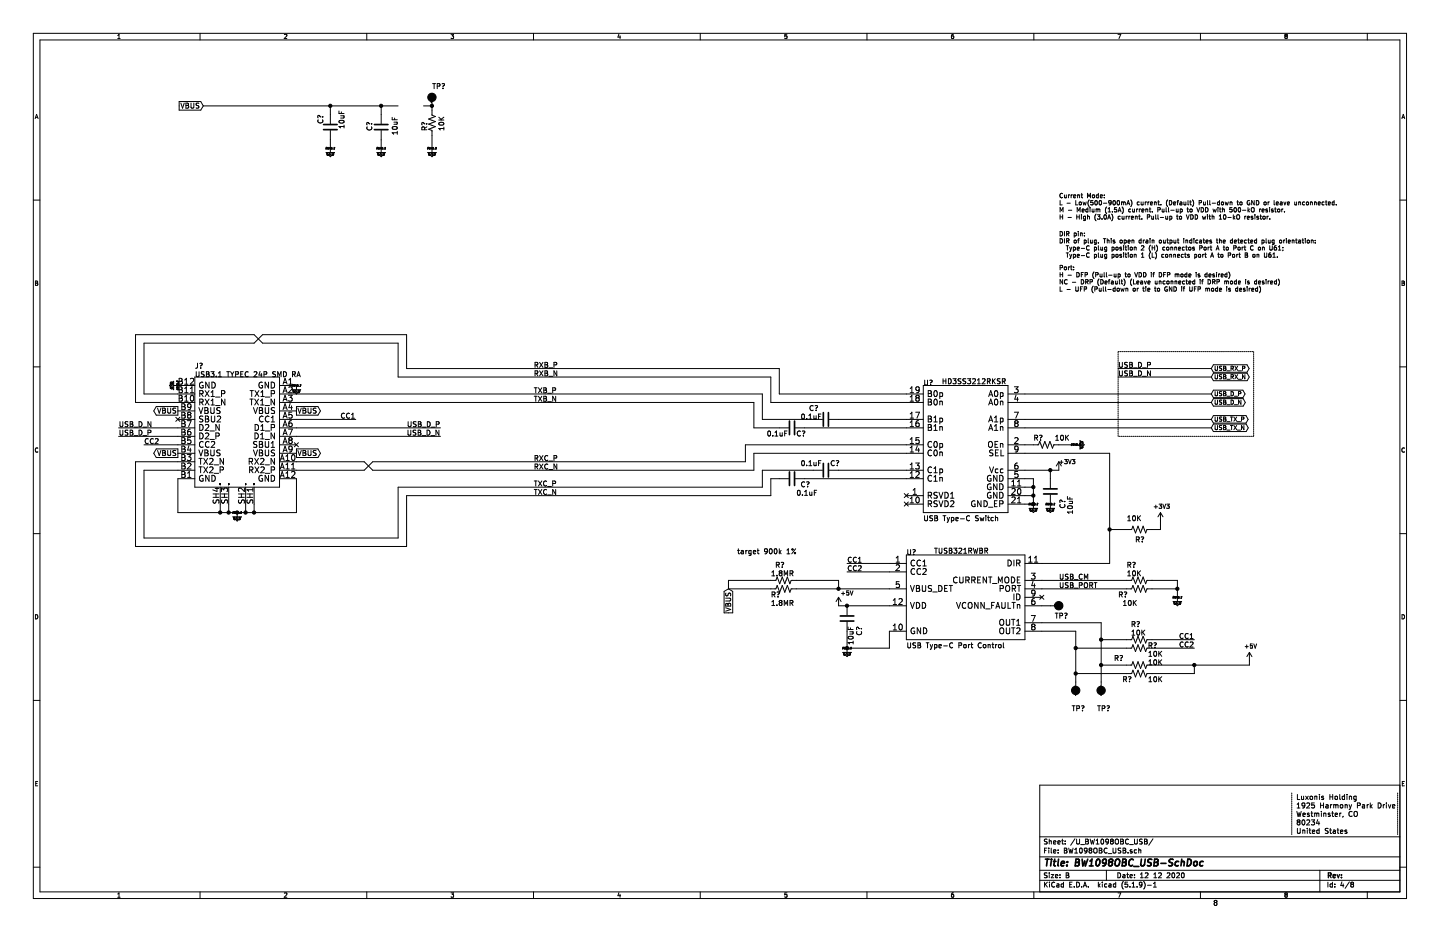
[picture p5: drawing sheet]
EESchema Schematic File Version 4
EELAYER 30 0
EELAYER END
$Descr B 17000 11000
encoding utf-8
Sheet 4 8
Title "BW1098OBC_USB-SchDoc"
Date "12 12 2020"
Rev ""
Comp ""
Comment1 ""
Comment2 ""
Comment3 ""
Comment4 ""
$EndDescr
Text Notes 15300 9450 0    60   ~ 0
Luxonis Holding
Text Notes 15300 9550 0    60   ~ 0
1925 Harmony Park Drive
Text Notes 15300 9650 0    60   ~ 0
Westminster, CO
Text Notes 15300 9750 0    60   ~ 0
80234
Text Notes 15300 9850 0    60   ~ 0
United States
Text Notes 14320 10700 0    60   ~ 0
8
Wire Notes Line
	16500 9850 16500 9350
Wire Notes Line
	15250 9850 15250 9350
Text Label 5200 5050 2    60   ~ 0
USB_D_P
Text Label 5200 5150 2    60   ~ 0
USB_D_N
$Comp
L power:GND #GND_?
U 1 1
P 4500 1750
AR Path="/5FD7F014/60497E53" Ref="#GND_?"  Part="1" 
AR Path="/60483E6B/60497E53" Ref="#GND_?"  Part="1" 
F 0 "#GND_?" H 4500 1750 20  0000 C CNN
F 1 "GND" H 4500 1680 30  0000 C CNN
F 2 "" H 4500 1750 70  0000 C CNN
F 3 "" H 4500 1750 70  0000 C CNN
	1    4500 1750
	1    0    0    -1  
$EndComp
$Comp
L power:GND #GND_?
U 1 1
P 5100 1750
AR Path="/5FD7F014/60497E59" Ref="#GND_?"  Part="1" 
AR Path="/60483E6B/60497E59" Ref="#GND_?"  Part="1" 
F 0 "#GND_?" H 5100 1750 20  0000 C CNN
F 1 "GND" H 5100 1680 30  0000 C CNN
F 2 "" H 5100 1750 70  0000 C CNN
F 3 "" H 5100 1750 70  0000 C CNN
	1    5100 1750
	1    0    0    -1  
$EndComp
Text Label 13200 4350 0    60   ~ 0
USB_D_P
Text Label 13200 4450 0    60   ~ 0
USB_D_N
$Comp
L power:GND #GND_?
U 1 1
P 2800 6050
AR Path="/5FD7F014/60497E61" Ref="#GND_?"  Part="1" 
AR Path="/60483E6B/60497E61" Ref="#GND_?"  Part="1" 
F 0 "#GND_?" H 2800 6050 20  0000 C CNN
F 1 "GND" H 2800 5980 30  0000 C CNN
F 2 "" H 2800 6050 70  0000 C CNN
F 3 "" H 2800 6050 70  0000 C CNN
	1    2800 6050
	1    0    0    -1  
$EndComp
$Comp
L power:GND #GND_?
U 1 1
P 2100 4550
AR Path="/5FD7F014/60497E67" Ref="#GND_?"  Part="1" 
AR Path="/60483E6B/60497E67" Ref="#GND_?"  Part="1" 
F 0 "#GND_?" H 2100 4550 20  0000 C CNN
F 1 "GND" H 2100 4480 30  0000 C CNN
F 2 "" H 2100 4550 70  0000 C CNN
F 3 "" H 2100 4550 70  0000 C CNN
	1    2100 4550
	0    1    1    0   
$EndComp
$Comp
L power:GND #GND_?
U 1 1
P 3500 4550
AR Path="/5FD7F014/60497E6D" Ref="#GND_?"  Part="1" 
AR Path="/60483E6B/60497E6D" Ref="#GND_?"  Part="1" 
F 0 "#GND_?" H 3500 4550 20  0000 C CNN
F 1 "GND" H 3500 4480 30  0000 C CNN
F 2 "" H 3500 4550 70  0000 C CNN
F 3 "" H 3500 4550 70  0000 C CNN
	1    3500 4550
	1    0    0    -1  
$EndComp
Text Label 4200 4950 2    60   ~ 0
CC1
Text Label 1700 5250 0    60   ~ 0
CC2
Text Label 10000 6650 0    60   ~ 0
CC1
Text Label 10000 6750 0    60   ~ 0
CC2
$Comp
L power:GND #GND_?
U 1 1
P 12700 5250
AR Path="/5FD7F014/60497E77" Ref="#GND_?"  Part="1" 
AR Path="/60483E6B/60497E77" Ref="#GND_?"  Part="1" 
F 0 "#GND_?" V 12700 5250 20  0000 C CNN
F 1 "GND" H 12700 5180 30  0000 C CNN
F 2 "" H 12700 5250 70  0000 C CNN
F 3 "" H 12700 5250 70  0000 C CNN
	1    12700 5250
	0    -1   -1   0   
$EndComp
NoConn ~ 10700 5950
NoConn ~ 10700 5850
$Comp
L power:GND #GND_?
U 1 1
P 12200 5950
AR Path="/5FD7F014/60497E7F" Ref="#GND_?"  Part="1" 
AR Path="/60483E6B/60497E7F" Ref="#GND_?"  Part="1" 
F 0 "#GND_?" H 12200 5950 20  0000 C CNN
F 1 "GND" H 12200 5880 30  0000 C CNN
F 2 "" H 12200 5950 70  0000 C CNN
F 3 "" H 12200 5950 70  0000 C CNN
	1    12200 5950
	1    0    0    -1  
$EndComp
$Comp
L power:GND #GND_?
U 1 1
P 10000 7650
AR Path="/5FD7F014/60497E85" Ref="#GND_?"  Part="1" 
AR Path="/60483E6B/60497E85" Ref="#GND_?"  Part="1" 
F 0 "#GND_?" H 10000 7650 20  0000 C CNN
F 1 "GND" H 10000 7580 30  0000 C CNN
F 2 "" H 10000 7650 70  0000 C CNN
F 3 "" H 10000 7650 70  0000 C CNN
	1    10000 7650
	1    0    0    -1  
$EndComp
Text Notes 8700 6550 0    60   ~ 0
target 900k 1%
$Comp
L power:GND #GND_?
U 1 1
P 12400 5950
AR Path="/5FD7F014/60497E8C" Ref="#GND_?"  Part="1" 
AR Path="/60483E6B/60497E8C" Ref="#GND_?"  Part="1" 
F 0 "#GND_?" H 12400 5950 20  0000 C CNN
F 1 "GND" H 12400 5880 30  0000 C CNN
F 2 "" H 12400 5950 70  0000 C CNN
F 3 "" H 12400 5950 70  0000 C CNN
	1    12400 5950
	1    0    0    -1  
$EndComp
NoConn ~ 12300 7050
Text Label 6300 4750 0    60   ~ 0
TXB_N
Text Label 6300 4650 0    60   ~ 0
TXB_P
Text Label 6300 4350 0    60   ~ 0
RXB_P
Text Label 6300 4450 0    60   ~ 0
RXB_N
Text Label 6300 5850 0    60   ~ 0
TXC_N
Text Label 6300 5750 0    60   ~ 0
TXC_P
Text Label 6300 5450 0    60   ~ 0
RXC_P
Text Label 6300 5550 0    60   ~ 0
RXC_N
$Comp
L power:GND #GND_?
U 1 1
P 13900 7050
AR Path="/5FD7F014/60497E9B" Ref="#GND_?"  Part="1" 
AR Path="/60483E6B/60497E9B" Ref="#GND_?"  Part="1" 
F 0 "#GND_?" H 13900 7050 20  0000 C CNN
F 1 "GND" H 13900 6980 30  0000 C CNN
F 2 "" H 13900 7050 70  0000 C CNN
F 3 "" H 13900 7050 70  0000 C CNN
	1    13900 7050
	1    0    0    -1  
$EndComp
Text Label 12500 6950 0    60   ~ 0
USB_PORT
Text Label 14100 7550 2    60   ~ 0
CC1
Text Label 14100 7650 2    60   ~ 0
CC2
Text Label 12500 6850 0    60   ~ 0
USB_CM
$Comp
L power:GND #GND_?
U 1 1
P 3900 1750
AR Path="/5FD7F014/60497EA5" Ref="#GND_?"  Part="1" 
AR Path="/60483E6B/60497EA5" Ref="#GND_?"  Part="1" 
F 0 "#GND_?" H 3900 1750 20  0000 C CNN
F 1 "GND" H 3900 1680 30  0000 C CNN
F 2 "" H 3900 1750 70  0000 C CNN
F 3 "" H 3900 1750 70  0000 C CNN
	1    3900 1750
	1    0    0    -1  
$EndComp
Text Label 1400 5150 0    60   ~ 0
USB_D_P
Text Label 1400 5050 0    60   ~ 0
USB_D_N
Wire Wire Line
	14300 4750 12100 4750
Wire Wire Line
	14300 4950 12100 4950
Wire Wire Line
	14300 5050 12100 5050
Wire Wire Line
	14300 4650 12100 4650
Wire Wire Line
	13200 4350 14300 4350
Wire Wire Line
	13200 4450 14300 4450
Wire Wire Line
	2700 6050 2700 5950
Wire Wire Line
	2900 6050 2900 5950
Wire Wire Line
	4200 4950 3500 4950
Wire Wire Line
	2100 5250 1700 5250
Wire Wire Line
	10000 6650 10500 6650
Wire Wire Line
	10000 6750 10500 6750
Wire Wire Line
	12200 5250 12100 5250
Wire Wire Line
	12200 5850 12100 5850
Wire Wire Line
	12200 5750 12100 5750
Wire Wire Line
	10500 7650 10500 7450
Wire Wire Line
	10000 7650 10500 7650
Wire Wire Line
	9900 6850 9400 6850
Wire Wire Line
	9900 6950 9900 6850
Wire Wire Line
	9400 6950 9900 6950
Wire Wire Line
	10500 6950 9900 6950
Wire Wire Line
	8600 6850 8600 6950
Wire Wire Line
	12400 5550 12400 5650
Wire Wire Line
	12100 5550 12400 5550
Wire Wire Line
	12500 5550 12400 5550
Wire Wire Line
	10700 5650 9500 5650
Wire Wire Line
	10700 5550 9900 5550
Wire Wire Line
	4500 1650 4500 1750
Wire Wire Line
	4500 1250 4500 1350
Wire Wire Line
	13600 6850 13900 6850
Wire Wire Line
	13600 6950 13900 6950
Wire Wire Line
	13000 7350 13000 7550
Wire Wire Line
	12300 7350 13000 7350
Wire Wire Line
	13000 7550 13000 7850
Wire Wire Line
	13000 8050 13000 7850
Wire Wire Line
	12700 7450 12700 7650
Wire Wire Line
	12300 7450 12700 7450
Wire Wire Line
	12700 7650 12700 7950
Wire Wire Line
	12700 8050 12700 7950
Wire Wire Line
	10700 5050 9500 5050
Wire Wire Line
	10700 4950 9900 4950
Wire Wire Line
	1700 5550 2100 5550
Wire Wire Line
	1700 6350 1700 5550
Wire Wire Line
	4700 6350 1700 6350
Wire Wire Line
	4700 5750 4700 6350
Wire Wire Line
	4300 5450 4400 5550
Wire Wire Line
	3500 5450 4300 5450
Wire Wire Line
	3900 1650 3900 1750
Wire Wire Line
	3900 1250 3900 1350
Wire Wire Line
	2600 6050 2600 5950
Wire Wire Line
	2700 6050 2600 6050
Wire Wire Line
	2800 6050 2700 6050
Wire Wire Line
	2900 6050 2800 6050
Wire Wire Line
	3000 6050 2900 6050
Wire Wire Line
	3000 5950 3000 6050
Wire Wire Line
	9000 5550 9600 5550
Wire Wire Line
	9000 5750 9000 5550
Wire Wire Line
	10700 5350 8900 5350
Wire Wire Line
	4300 5550 3500 5550
Wire Wire Line
	4400 5450 4300 5550
Wire Wire Line
	8800 5450 4400 5450
Wire Wire Line
	8800 5250 8800 5450
Wire Wire Line
	10700 5250 8800 5250
Wire Wire Line
	12200 5650 12100 5650
Wire Wire Line
	12200 5750 12200 5650
Wire Wire Line
	12200 5850 12200 5750
Wire Wire Line
	12200 5950 12200 5850
Wire Wire Line
	12100 5950 12200 5950
Wire Wire Line
	13100 5350 12100 5350
Wire Wire Line
	13100 6250 13100 5350
Wire Wire Line
	13100 6650 13100 6250
Wire Wire Line
	12300 6650 13100 6650
Wire Wire Line
	1700 4650 2100 4650
Wire Wire Line
	1700 4050 1700 4650
Wire Wire Line
	3000 4050 1700 4050
Wire Wire Line
	3100 3950 3000 4050
Wire Wire Line
	4800 3950 3100 3950
Wire Wire Line
	4800 4350 4800 3950
Wire Wire Line
	9200 4350 4800 4350
Wire Wire Line
	9200 4650 9200 4350
Wire Wire Line
	10700 4650 9200 4650
Wire Wire Line
	8900 5350 8900 5550
Wire Wire Line
	5200 5150 3500 5150
Wire Wire Line
	5200 5050 3500 5050
Wire Wire Line
	1400 5150 2100 5150
Wire Wire Line
	1400 5050 2100 5050
Wire Wire Line
	1600 5450 2100 5450
Wire Wire Line
	1600 6450 1600 5450
Wire Wire Line
	4800 6450 1600 6450
Wire Wire Line
	4800 5850 4800 6450
Wire Wire Line
	9100 5850 4800 5850
Wire Wire Line
	9100 5650 9100 5850
Wire Wire Line
	9200 5650 9100 5650
Wire Wire Line
	9100 4750 10700 4750
Wire Wire Line
	9100 4450 9100 4750
Wire Wire Line
	4700 4450 9100 4450
Wire Wire Line
	4700 4050 4700 4450
Wire Wire Line
	3100 4050 4700 4050
Wire Wire Line
	3000 3950 3100 4050
Wire Wire Line
	1600 3950 3000 3950
Wire Wire Line
	1600 4750 1600 3950
Wire Wire Line
	2100 4750 1600 4750
Wire Wire Line
	8900 5050 9200 5050
Wire Wire Line
	8900 4750 8900 5050
Wire Wire Line
	3500 4750 8900 4750
Wire Wire Line
	9000 4650 3500 4650
Wire Wire Line
	9000 4950 9000 4650
Wire Wire Line
	9600 4950 9000 4950
Wire Wire Line
	14100 7850 13600 7850
Wire Wire Line
	14100 7950 14100 7850
Wire Wire Line
	13600 7950 14100 7950
Wire Wire Line
	13600 7650 14100 7650
Wire Wire Line
	13600 7550 14100 7550
Wire Wire Line
	13600 6250 13700 6250
Wire Wire Line
	10000 7450 10000 7650
Wire Wire Line
	12400 7150 12300 7150
Wire Wire Line
	4500 1250 4700 1250
Wire Wire Line
	3900 1250 4500 1250
Connection ~ 2700 6050
Connection ~ 2800 6050
Connection ~ 2900 6050
Connection ~ 3900 1250
Connection ~ 4500 1250
Connection ~ 9900 6950
Connection ~ 10000 7650
Connection ~ 12200 5950
Connection ~ 12200 5850
Connection ~ 12200 5750
Connection ~ 12400 5550
Connection ~ 12700 7950
Connection ~ 12700 7650
Connection ~ 13000 7850
Connection ~ 13000 7550
Connection ~ 13100 6250
$Comp
L Device:R_US R?
U 1 1
P 13450 7550
AR Path="/5FD7F014/60497F33" Ref="R?"  Part="1" 
AR Path="/60483E6B/60497F33" Ref="R?"  Part="1" 
F 0 "R?" V 13300 7450 60  0000 L BNN
F 1 "10K" V 13400 7450 60  0000 L BNN
F 2 "" H 13750 7550 60  0001 C CNN
F 3 "" H 13750 7550 60  0000 C CNN
	1    13450 7550
	0    1    1    0   
$EndComp
$Comp
L Device:C C?
U 1 1
P 4500 1500
AR Path="/5FD7F014/60497F3A" Ref="C?"  Part="1" 
AR Path="/60483E6B/60497F3A" Ref="C?"  Part="1" 
F 0 "C?" V 4600 1550 60  0000 R TNN
F 1 "10uF" V 4300 1600 60  0000 R TNN
F 2 "" H 4510 1410 60  0001 C CNN
F 3 "" H 4510 1410 60  0000 C CNN
F 4 "6.3V" V 2200 2100 60  0001 C CNN "Voltage Rating"
	1    4500 1500
	-1   0    0    1   
$EndComp
$Comp
L Device:C C?
U 1 1
P 3900 1500
AR Path="/5FD7F014/60497F41" Ref="C?"  Part="1" 
AR Path="/60483E6B/60497F41" Ref="C?"  Part="1" 
F 0 "C?" V 3750 1650 60  0000 R TNN
F 1 "10uF" V 4000 1700 60  0000 R TNN
F 2 "" H 3910 1410 60  0001 C CNN
F 3 "" H 3910 1410 60  0000 C CNN
F 4 "6.3V" V 2200 2100 60  0001 C CNN "Voltage Rating"
	1    3900 1500
	1    0    0    -1  
$EndComp
$Comp
L Device:C C?
U 1 1
P 12400 5800
AR Path="/5FD7F014/60497F48" Ref="C?"  Part="1" 
AR Path="/60483E6B/60497F48" Ref="C?"  Part="1" 
F 0 "C?" V 12510 5710 60  0000 R TNN
F 1 "10uF" V 12600 5750 60  0000 R TNN
F 2 "" H 12410 5710 60  0001 C CNN
F 3 "" H 12410 5710 60  0000 C CNN
F 4 "6.3V" V 2200 2100 60  0001 C CNN "Voltage Rating"
	1    12400 5800
	1    0    0    -1  
$EndComp
$Comp
L Device:C C?
U 1 1
P 10000 7300
AR Path="/5FD7F014/60497F4F" Ref="C?"  Part="1" 
AR Path="/60483E6B/60497F4F" Ref="C?"  Part="1" 
F 0 "C?" V 10110 7210 60  0000 R TNN
F 1 "10uF" V 10010 7210 60  0000 R TNN
F 2 "" H 10010 7210 60  0001 C CNN
F 3 "" H 10010 7210 60  0000 C CNN
F 4 "6.3V" V 2200 2100 60  0001 C CNN "Voltage Rating"
	1    10000 7300
	1    0    0    -1  
$EndComp
$Comp
L Device:C C?
U 1 1
P 9350 5650
AR Path="/5FD7F014/60497F55" Ref="C?"  Part="1" 
AR Path="/60483E6B/60497F55" Ref="C?"  Part="1" 
F 0 "C?" V 9450 5750 60  0000 L BNN
F 1 "0.1uF" V 9550 5700 60  0000 L BNN
F 2 "" H 9440 5460 60  0001 C CNN
F 3 "" H 9440 5460 60  0000 C CNN
	1    9350 5650
	0    1    1    0   
$EndComp
$Comp
L Device:C C?
U 1 1
P 9750 5550
AR Path="/5FD7F014/60497F5B" Ref="C?"  Part="1" 
AR Path="/60483E6B/60497F5B" Ref="C?"  Part="1" 
F 0 "C?" V 9700 5600 60  0000 L BNN
F 1 "0.1uF" V 9700 5250 60  0000 L BNN
F 2 "" H 9840 5360 60  0001 C CNN
F 3 "" H 9840 5360 60  0000 C CNN
	1    9750 5550
	0    1    1    0   
$EndComp
$Comp
L Device:C C?
U 1 1
P 9350 5050
AR Path="/5FD7F014/60497F61" Ref="C?"  Part="1" 
AR Path="/60483E6B/60497F61" Ref="C?"  Part="1" 
F 0 "C?" V 9450 5100 60  0000 L BNN
F 1 "0.1uF" V 9450 4750 60  0000 L BNN
F 2 "" H 9440 4860 60  0001 C CNN
F 3 "" H 9440 4860 60  0000 C CNN
	1    9350 5050
	0    1    1    0   
$EndComp
$Comp
L Device:C C?
U 1 1
P 9750 4950
AR Path="/5FD7F014/60497F67" Ref="C?"  Part="1" 
AR Path="/60483E6B/60497F67" Ref="C?"  Part="1" 
F 0 "C?" V 9650 4750 60  0000 L BNN
F 1 "0.1uF" V 9750 4650 60  0000 L BNN
F 2 "" H 9840 4760 60  0001 C CNN
F 3 "" H 9840 4760 60  0000 C CNN
	1    9750 4950
	0    1    1    0   
$EndComp
$Comp
L Device:R_US R?
U 1 1
P 9250 6950
AR Path="/5FD7F014/60497F6D" Ref="R?"  Part="1" 
AR Path="/60483E6B/60497F6D" Ref="R?"  Part="1" 
F 0 "R?" V 9350 6800 60  0000 L BNN
F 1 "1.8MR" V 9100 6800 60  0000 L BNN
F 2 "" H 9550 6850 60  0001 C CNN
F 3 "" H 9550 6850 60  0000 C CNN
	1    9250 6950
	0    1    1    0   
$EndComp
$Comp
L Device:R_US R?
U 1 1
P 9250 6850
AR Path="/5FD7F014/60497F73" Ref="R?"  Part="1" 
AR Path="/60483E6B/60497F73" Ref="R?"  Part="1" 
F 0 "R?" V 9100 6750 60  0000 L BNN
F 1 "1.8MR" V 9550 6700 60  0000 L BNN
F 2 "" H 9550 6750 60  0001 C CNN
F 3 "" H 9550 6750 60  0000 C CNN
	1    9250 6850
	0    1    1    0   
$EndComp
$Comp
L Device:R_US R?
U 1 1
P 13450 7650
AR Path="/5FD7F014/60497F79" Ref="R?"  Part="1" 
AR Path="/60483E6B/60497F79" Ref="R?"  Part="1" 
F 0 "R?" V 13450 7750 60  0000 L BNN
F 1 "10K" V 13550 7750 60  0000 L BNN
F 2 "" H 13750 7650 60  0001 C CNN
F 3 "" H 13750 7650 60  0000 C CNN
	1    13450 7650
	0    1    1    0   
$EndComp
$Comp
L BW1098ABC-rescue:105450-0101-DEPTH J?
U 1 1
P 3500 4550
AR Path="/5FD7F014/60497F7F" Ref="J?"  Part="1" 
AR Path="/60483E6B/60497F7F" Ref="J?"  Part="1" 
F 0 "J?" H 4700 4750 60  0000 R BNN
F 1 "USB3.1 TYPEC 24P SMD RA" H 4700 4650 60  0000 R BNN
F 2 "" H 4700 4650 60  0001 C CNN
F 3 "" H 4700 4650 60  0000 C CNN
	1    3500 4550
	-1   0    0    -1  
$EndComp
$Comp
L BW1098ABC-rescue:HD3SS3212RKSR-DEPTH U?
U 1 1
P 10700 4650
AR Path="/5FD7F014/60497F86" Ref="U?"  Part="1" 
AR Path="/60483E6B/60497F86" Ref="U?"  Part="1" 
F 0 "U?" H 10900 4750 60  0000 L BNN
F 1 "USB Type-C Switch" H 10900 3150 60  0000 L BNN
F 2 "" H 10900 3150 60  0001 C CNN
F 3 "" H 10900 3150 60  0000 C CNN
F 4 "HD3SS3212RKSR" H 11500 4800 60  0000 C CNN "Manufacturer Part Number 1"
	1    10700 4650
	1    0    0    -1  
$EndComp
$Comp
L BW1098ABC-rescue:TEST_POINT-DEPTH TP?
U 1 1
P 5100 1250
AR Path="/5FD7F014/60497F8C" Ref="TP?"  Part="1" 
AR Path="/60483E6B/60497F8C" Ref="TP?"  Part="1" 
F 0 "TP?" H 5100 1450 60  0000 L BNN
F 1 "~" H 5100 1250 50  0001 C CNN
F 2 "" H 5100 1250 50  0001 C CNN
F 3 "" H 5100 1250 50  0001 C CNN
	1    5100 1250
	1    0    0    -1  
$EndComp
$Comp
L BW1098ABC-rescue:TEST_POINT-DEPTH TP?
U 1 1
P 12400 7150
AR Path="/5FD7F014/60497F92" Ref="TP?"  Part="1" 
AR Path="/60483E6B/60497F92" Ref="TP?"  Part="1" 
F 0 "TP?" V 12550 7200 60  0000 L BNN
F 1 "~" H 12400 7150 50  0001 C CNN
F 2 "" H 12400 7150 50  0001 C CNN
F 3 "" H 12400 7150 50  0001 C CNN
	1    12400 7150
	0    1    1    0   
$EndComp
$Comp
L BW1098ABC-rescue:TEST_POINT-DEPTH TP?
U 1 1
P 12700 8050
AR Path="/5FD7F014/60497F98" Ref="TP?"  Part="1" 
AR Path="/60483E6B/60497F98" Ref="TP?"  Part="1" 
F 0 "TP?" H 12750 8400 60  0000 R TNN
F 1 "~" H 12700 8050 50  0001 C CNN
F 2 "" H 12700 8050 50  0001 C CNN
F 3 "" H 12700 8050 50  0001 C CNN
	1    12700 8050
	-1   0    0    1   
$EndComp
$Comp
L BW1098ABC-rescue:TEST_POINT-DEPTH TP?
U 1 1
P 13000 8050
AR Path="/5FD7F014/60497F9E" Ref="TP?"  Part="1" 
AR Path="/60483E6B/60497F9E" Ref="TP?"  Part="1" 
F 0 "TP?" H 13050 8400 60  0000 R TNN
F 1 "~" H 13000 8050 50  0001 C CNN
F 2 "" H 13000 8050 50  0001 C CNN
F 3 "" H 13000 8050 50  0001 C CNN
	1    13000 8050
	-1   0    0    1   
$EndComp
$Comp
L Device:R_US R?
U 1 1
P 13450 7850
AR Path="/5FD7F014/60497FA4" Ref="R?"  Part="1" 
AR Path="/60483E6B/60497FA4" Ref="R?"  Part="1" 
F 0 "R?" V 13400 7550 60  0000 L BNN
F 1 "10K" V 13450 7950 60  0000 L BNN
F 2 "" H 13750 7850 60  0001 C CNN
F 3 "" H 13750 7850 60  0000 C CNN
	1    13450 7850
	0    1    1    0   
$EndComp
$Comp
L Device:R_US R?
U 1 1
P 13450 7950
AR Path="/5FD7F014/60497FAA" Ref="R?"  Part="1" 
AR Path="/60483E6B/60497FAA" Ref="R?"  Part="1" 
F 0 "R?" V 13550 7750 60  0000 L BNN
F 1 "10K" V 13550 8050 60  0000 L BNN
F 2 "" H 13750 7950 60  0001 C CNN
F 3 "" H 13750 7950 60  0000 C CNN
	1    13450 7950
	0    1    1    0   
$EndComp
$Comp
L Device:R_US R?
U 1 1
P 13450 6250
AR Path="/5FD7F014/60497FB0" Ref="R?"  Part="1" 
AR Path="/60483E6B/60497FB0" Ref="R?"  Part="1" 
F 0 "R?" V 13600 6200 60  0000 L BNN
F 1 "10K" V 13350 6100 60  0000 L BNN
F 2 "" H 13540 6120 60  0001 C CNN
F 3 "" H 13540 6120 60  0000 C CNN
	1    13450 6250
	0    1    1    0   
$EndComp
$Comp
L Device:R_US R?
U 1 1
P 13450 6850
AR Path="/5FD7F014/60497FB6" Ref="R?"  Part="1" 
AR Path="/60483E6B/60497FB6" Ref="R?"  Part="1" 
F 0 "R?" V 13300 6700 60  0000 L BNN
F 1 "10K" V 13400 6700 60  0000 L BNN
F 2 "" H 13750 6850 60  0001 C CNN
F 3 "" H 13750 6850 60  0000 C CNN
	1    13450 6850
	0    1    1    0   
$EndComp
$Comp
L Device:R_US R?
U 1 1
P 13450 6950
AR Path="/5FD7F014/60497FBC" Ref="R?"  Part="1" 
AR Path="/60483E6B/60497FBC" Ref="R?"  Part="1" 
F 0 "R?" V 13550 6700 60  0000 L BNN
F 1 "10K" V 13650 6750 60  0000 L BNN
F 2 "" H 13750 6950 60  0001 C CNN
F 3 "" H 13750 6950 60  0000 C CNN
	1    13450 6950
	0    1    1    0   
$EndComp
$Comp
L Device:R_US R?
U 1 1
P 12350 5250
AR Path="/5FD7F014/60497FC2" Ref="R?"  Part="1" 
AR Path="/60483E6B/60497FC2" Ref="R?"  Part="1" 
F 0 "R?" V 12300 5100 60  0000 L BNN
F 1 "10K" V 12300 5350 60  0000 L BNN
F 2 "" H 12440 5120 60  0001 C CNN
F 3 "" H 12440 5120 60  0000 C CNN
	1    12350 5250
	0    1    1    0   
$EndComp
$Comp
L Device:R_US R?
U 1 1
P 5100 1450
AR Path="/5FD7F014/60497FC8" Ref="R?"  Part="1" 
AR Path="/60483E6B/60497FC8" Ref="R?"  Part="1" 
F 0 "R?" V 5150 1550 60  0000 R TNN
F 1 "10K" V 4950 1550 60  0000 R TNN
F 2 "" H 5210 1420 60  0001 C CNN
F 3 "" H 5210 1420 60  0000 C CNN
	1    5100 1450
	-1   0    0    1   
$EndComp
Wire Wire Line
	4400 5550 8900 5550
Wire Wire Line
	4700 5750 9000 5750
Text Notes 12500 2600 0    52   ~ 0
Current Mode:  \nL - Low(500-900mA) current. (Default) Pull-down to GND or leave unconnected.  \nM - Medium (1.5A) current. Pull-up to VDD with 500-kO resistor.  \nH - High (3.0A) current. Pull-up to VDD with 10-kO resistor.
Text Notes 12500 3050 0    52   ~ 0
DIR pin:  \nDIR of plug. This open drain output indicates the detected plug orientation: \n  Type-C plug position 2 (H) connectos Port A to Port C on U61; \n  Type-C plug position 1 (L) connects port A to Port B on U61.
Text Notes 12500 3450 0    52   ~ 0
Port:  \nH - DFP (Pull-up to VDD if DFP mode is desired)  \nNC - DRP (Default) (Leave unconnected if DRP mode is desired)  \nL - UFP (Pull-down or tie to GND if UFP mode is desired)
Wire Wire Line
	2400 1250 3900 1250
Text GLabel 2100 4850 0    60   Output ~ 0
VBUS
Text GLabel 2100 5350 0    60   Output ~ 0
VBUS
Text GLabel 3500 4850 2    60   Output ~ 0
VBUS
Text GLabel 3500 5350 2    60   Output ~ 0
VBUS
Text GLabel 8600 6950 3    60   Input ~ 0
VBUS
$Comp
L BW1098ABC-rescue:TUSB321RWBR-DEPTH U?
U 1 1
P 12300 6650
AR Path="/5FD7F014/60497FDA" Ref="U?"  Part="1" 
AR Path="/60483E6B/60497FDA" Ref="U?"  Part="1" 
F 0 "U?" H 13900 6750 60  0000 R BNN
F 1 "USB Type-C Port Control" H 13900 5650 60  0000 R BNN
F 2 "" H 13900 5650 60  0001 C CNN
F 3 "" H 13900 5650 60  0000 C CNN
F 4 "TUSB321RWBR" H 13250 6800 60  0000 C CNN "Manufacturer Part Number 1"
	1    12300 6650
	-1   0    0    -1  
$EndComp
Text GLabel 14300 4750 2    50   BiDi ~ 0
USB_D_N
Text GLabel 14300 4650 2    50   BiDi ~ 0
USB_D_P
Text GLabel 14300 4450 2    50   BiDi ~ 0
USB_RX_N
Text GLabel 14300 4350 2    50   BiDi ~ 0
USB_RX_P
Text GLabel 14300 5050 2    50   BiDi ~ 0
USB_TX_N
Text GLabel 14300 4950 2    50   BiDi ~ 0
USB_TX_P
Wire Notes Line
	14800 5150 13200 5150
Wire Notes Line
	13200 5150 13200 4150
Wire Notes Line
	13200 4150 14800 4150
Wire Notes Line
	14800 4150 14800 5150
$Comp
L power:+5V #PWR?
U 1 1
P 14750 7800
AR Path="/60483E6B/60497FEA" Ref="#PWR?"  Part="1" 
AR Path="/5FD7F014/60497FEA" Ref="#PWR?"  Part="1" 
F 0 "#PWR?" H 14750 7650 50  0001 C CNN
F 1 "+5V" H 14765 7973 50  0000 C CNN
F 2 "" H 14750 7800 50  0001 C CNN
F 3 "" H 14750 7800 50  0001 C CNN
	1    14750 7800
	1    0    0    -1  
$EndComp
Wire Wire Line
	14750 7800 14750 7850
Wire Wire Line
	14750 7850 14100 7850
Connection ~ 14100 7850
$Comp
L power:+3V3 #PWR?
U 1 1
P 13700 6150
AR Path="/60483E6B/60497FF3" Ref="#PWR?"  Part="1" 
AR Path="/5FD7F014/60497FF3" Ref="#PWR?"  Part="1" 
F 0 "#PWR?" H 13700 6000 50  0001 C CNN
F 1 "+3V3" H 13715 6323 50  0000 C CNN
F 2 "" H 13700 6150 50  0001 C CNN
F 3 "" H 13700 6150 50  0001 C CNN
	1    13700 6150
	1    0    0    -1  
$EndComp
Wire Wire Line
	13700 6150 13700 6250
$Comp
L power:+5V #PWR?
U 1 1
P 9900 7150
AR Path="/60483E6B/60497FFA" Ref="#PWR?"  Part="1" 
AR Path="/5FD7F014/60497FFA" Ref="#PWR?"  Part="1" 
F 0 "#PWR?" H 9900 7000 50  0001 C CNN
F 1 "+5V" H 10000 7300 50  0000 C CNN
F 2 "" H 9900 7150 50  0001 C CNN
F 3 "" H 9900 7150 50  0001 C CNN
	1    9900 7150
	1    0    0    -1  
$EndComp
Text GLabel 2400 1250 0    60   Input ~ 0
VBUS
$Comp
L power:+3V3 #PWR?
U 1 1
P 12500 5550
AR Path="/60483E6B/60498001" Ref="#PWR?"  Part="1" 
AR Path="/5FD7F014/60498001" Ref="#PWR?"  Part="1" 
F 0 "#PWR?" H 12500 5400 50  0001 C CNN
F 1 "+3V3" H 12600 5650 50  0000 C CNN
F 2 "" H 12500 5550 50  0001 C CNN
F 3 "" H 12500 5550 50  0001 C CNN
	1    12500 5550
	1    0    0    -1  
$EndComp
NoConn ~ 3500 5250
NoConn ~ 2100 4950
Wire Wire Line
	9900 7150 10000 7150
Wire Wire Line
	5100 1250 5100 1300
Connection ~ 5100 1250
Wire Wire Line
	5100 1600 5100 1750
Wire Wire Line
	12500 5250 12700 5250
Wire Wire Line
	13100 6250 13300 6250
Wire Wire Line
	12300 6850 13300 6850
Wire Wire Line
	12300 6950 13300 6950
Wire Wire Line
	13000 7850 13300 7850
Wire Wire Line
	12700 7950 13300 7950
Wire Wire Line
	12700 7650 13300 7650
Wire Wire Line
	13000 7550 13300 7550
Connection ~ 10000 7150
Wire Wire Line
	10000 7150 10500 7150
Wire Wire Line
	8600 6950 9100 6950
Wire Wire Line
	8600 6850 9100 6850
Wire Wire Line
	13900 6850 13900 6950
Wire Wire Line
	13900 6950 13900 7050
Connection ~ 13900 6950
Wire Wire Line
	3500 5650 3500 6050
Wire Wire Line
	3500 6050 3000 6050
Connection ~ 3000 6050
Wire Wire Line
	2100 5650 2100 6050
Wire Wire Line
	2100 6050 2600 6050
Connection ~ 2600 6050
Wire Wire Line
	5000 1250 5100 1250
$EndSCHEMATC
